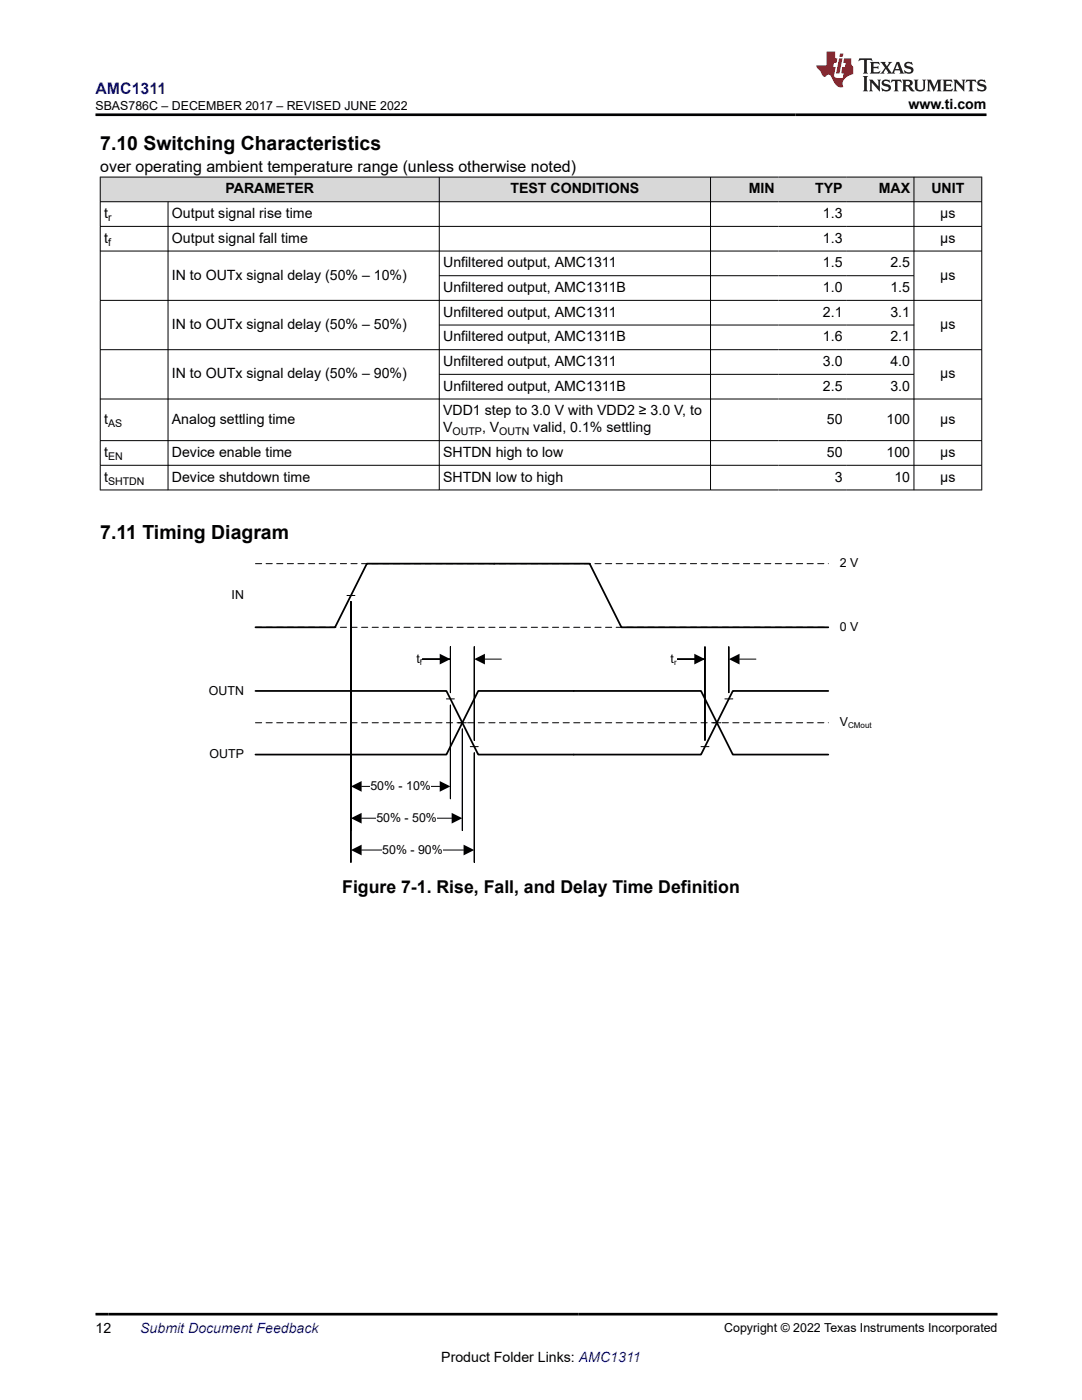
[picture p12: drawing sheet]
<svg xmlns="http://www.w3.org/2000/svg" width="216mm" height="279mm" viewBox="0 0 216 279" stroke-linecap="round" stroke-linejoin="round" font-family="sans-serif">
<g fill="#d8d8d8">
<path d="M20 35.3h175.9v5h-175.9z" fill-rule="evenodd"/>
<path d="M20.1 35.4h67.5v4.8h-67.5z" fill-rule="evenodd"/>
<path d="M87.7 35.4h54v4.8h-54z" fill-rule="evenodd"/>
<path d="M141.8 35.4h13.5v4.8h-13.5z" fill-rule="evenodd"/>
<path d="M155.3 35.4h13.5v4.8h-13.5z" fill-rule="evenodd"/>
<path d="M168.8 35.4h13.5v4.8h-13.5z" fill-rule="evenodd"/>
<path d="M182.4 35.4h13.4v4.8h-13.4z" fill-rule="evenodd"/>
</g>
<g fill="none" stroke="#000" stroke-width=".2">
<path d="M19.9 35.3h176.1M20 35.3v62.5M87.7 35.3v62.5M141.8 35.3v62.5M182.4 35.3v62.5M195.9 35.3v62.5M19.9 40.3h176.1M19.9 45.2h176.1M19.9 50.1h176.1M19.9 59.9h176.1M33.5 40.3v57.5M87.7 55h94.7"/>
<path d="M19.9 69.8h176.1M19.9 79.6h176.1M87.7 64.9h94.7M87.7 74.7h94.7M19.9 87.9h176.1M19.9 92.9h176.1M19.9 97.8h176.1M70 159.4v-39.3v39.3M72.2 156.9h15.5M89.9 159.4v-18.7v18.7"/>
</g>
<path d="M51 112.5h114.3" fill="none" stroke="#000" stroke-width=".2" stroke-dasharray="1.2 .9"/>
<path d="M70 156.9l2.2-1v2.1zM87.7 155.9l2.2 1-2.2 1.1z" fill="#000"/>
<path d="M73.9 155.5h12.1v2.9h-12.1z" fill-rule="evenodd" fill="#fff"/>
<path d="M83.7 131.5h6.2h-6.2M84.5 131.5h3.2M89.9 129.1v9.1v-9.1M94.6 129.1v18.7v-18.7M96.8 131.5h3.2" fill="none" stroke="#000" stroke-width=".2"/>
<path d="M87.7 130.5l2.2 1-2.2 1.1zM94.6 131.5l2.2-1v2.1z" fill="#000"/>
<path d="M83.1 130.1h1.1v3.1h-1.1z" fill-rule="evenodd" fill="#fff"/>
<path d="M89.1 139.5h1.6M70 165.8v-45.7v45.7M72.2 163.3h17.9M92.3 165.8v-20.3v20.3" fill="none" stroke="#000" stroke-width=".2"/>
<path d="M51 137.9h38.1l6.3 12.7h19.1" fill="none" stroke="#000" stroke-width=".35"/>
<path d="M70 163.3l2.2-1.1v2.2zM90.1 162.2l2.2 1.1-2.2 1.1z" fill="#000"/>
<path d="M75.1 161.8h12.1v3h-12.1z" fill-rule="evenodd" fill="#fff"/>
<path d="M70 172.1v-52v52M72.2 169.6h20.3M94.6 172.1v-21.9v21.9" fill="none" stroke="#000" stroke-width=".2"/>
<path d="M70 169.6l2.2-1v2.1zM92.5 168.6l2.1 1-2.1 1.1z" fill="#000"/>
<path d="M76.3 168.2h12.1v2.9h-12.1z" fill-rule="evenodd" fill="#fff"/>
<path d="M69.2 118.8h1.6M134.4 131.5h6.3h-6.3M135.3 131.5h3.2M140.7 129.1v18.7v-18.7M145.4 129.1v9.1v-9.1M147.6 131.5h3.2M91.5 144.2h1.5M93.8 149h1.6" fill="none" stroke="#000" stroke-width=".2"/>
<path d="M51 125.2h15.9l6.3-12.7h44.5l6.3 12.7h41.3M114.5 137.9h-19.1l-6.3 12.7h-38.1" fill="none" stroke="#000" stroke-width=".35"/>
<path d="M138.5 130.5l2.2 1-2.2 1.1zM145.4 131.5l2.2-1v2.1z" fill="#000"/>
<path d="M133.8 130.1h1.2v3.1h-1.2z" fill-rule="evenodd" fill="#fff"/>
<path d="M144.6 139.5h1.6M139.9 149h1.6M142.3 144.2h1.5" fill="none" stroke="#000" stroke-width=".2"/>
<path d="M114.5 137.9h25.4l6.3 12.7h19.1M165.3 137.9h-19.1l-6.3 12.7h-25.4" fill="none" stroke="#000" stroke-width=".35"/>
<path d="M51 125.2h114.3M51 144.2h114.3" fill="none" stroke="#000" stroke-width=".2" stroke-dasharray="1.2 .9"/>
<path d="M171.5 11.6l-.2 .6 .5-.2h.6v.1v2.2l-.2 .4h1l-.2-.4v-2.2v-.1h.5l.6 .2-.2-.6zM173.6 12.4l.2 .3v1.6l-.2 .4h1.9l.1-.6a1.08 1.08 0 0 1-1.3 .2v-.7h.6l.4 .2v-.7l-.4 .2h-.6v-.5l.2-.2a1 1 0 0 1 1 .3l-.1-.5zM175.7 12.4l.9 1.1-1 1.2h.9l-.2-.2 .5-.8 .4 .8-.2 .2h1.6l-.2-.2 .2-.5h.9l.1 .5-.1 .2h.9l-.2-.4-.8-1.9h-.5l-.9 2.1-.9-1.1 .9-1h-.8l.2 .2-.4 .6-.4-.6 .2-.2zM179 12.8l.4 1h-.7zM180.7 12.5a.65 .65 0 0 0-.2 .7 .65 .65 0 0 0 .6 .5l.6 .1 .1 .3a.79 .79 0 0 1-.7 .4 .79 .79 0 0 1-.7-.5l.1 .7 .2-.1a.93 .93 0 0 0 1.1 0 .93 .93 0 0 0 .4-.9 1.46 1.46 0 0 0-1.2-.6l-.1-.3a1.09 1.09 0 0 1 1.2 .2l-.2-.6-.1 .1-.5-.2zM172.2 15.2l.2 .4v2.2l-.2 .4h1l-.2-.4v-2.2l.2-.4zM173.4 15.9l.2 .4v1.5l-.2 .4h.8l-.3-.4 .1-1.3 1.6 1.8v-2l.2-.4h-.7l.1 .2 .1 1.1-1.2-1.3zM176.2 16a.65 .65 0 0 0-.2 .8 .65 .65 0 0 0 .6 .4l.6 .2 .1 .2a.79 .79 0 0 1-.7 .4 .79 .79 0 0 1-.7-.5l.1 .7 .2-.1a.93 .93 0 0 0 1.1 .1 .93 .93 0 0 0 .4-1 1.46 1.46 0 0 0-1.2-.5l-.1-.4a1.09 1.09 0 0 1 1.2 .2l-.1-.6-.2 .1-.5-.1zM177.9 15.9l-.1 .6a.63 .63 0 0 1 .8-.3v1.6l-.3 .4h1l-.2-.4v-1.6a.66 .66 0 0 1 .8 .3l-.1-.6zM180 15.9l.2 .4v1.5l-.2 .4h1l-.2-.2-.1-.7h.5l.1 .2a.79 .79 0 0 0 1.2 .6l-1-.9a.61 .61 0 0 0 .6-.6 .61 .61 0 0 0-.5-.7zM180.8 16.2h.1a.47 .47 0 0 1 .5 .1 .47 .47 0 0 1 .1 .5l-.1 .1-.7 .1zM182.3 15.9l.2 .2a2.27 2.27 0 0 0 .4 2 1.04 1.04 0 0 0 1.7-.7v-1.3l.2-.2h-.8l.2 .4v1.1a.6 .6 0 0 1-.6 .6 .6 .6 0 0 1-.6-.6v-1.1l.3-.4zM184.9 15.9l.2 .4v1.5l-.2 .4h.8l-.3-.4v-1.4l.9 1.9 .9-1.9v1.4l-.3 .4h1l-.2-.4v-1.5l.2-.4h-.8l-.7 1.5-.6-1.5zM188.1 15.9l.2 .4v1.5l-.2 .4h1.9l.1-.6a1.09 1.09 0 0 1-1.3 .2v-.7h.6l.4 .2v-.6l-.4 .2h-.6v-.6l.2-.1a1.01 1.01 0 0 1 1 .3l-.1-.6zM190.2 15.9l.3 .4v1.5l-.3 .4h.8l-.2-.4v-1.3l1.6 1.8v-2l.2-.4h-.7l.2 .2v1.1l-1.2-1.3zM192.8 15.9l-.1 .6a.63 .63 0 0 1 .8-.3v1.6l-.3 .4h1l-.2-.4v-1.6a.66 .66 0 0 1 .8 .3l-.1-.6zM195.2 16a.65 .65 0 0 0-.2 .8 .65 .65 0 0 0 .6 .4l.6 .2 .2 .2a.79 .79 0 0 1-.7 .4 .79 .79 0 0 1-.7-.5l.1 .7 .2-.1a.93 .93 0 0 0 1 .1 .93 .93 0 0 0 .5-1 1.46 1.46 0 0 0-1.3-.5v-.4a1.09 1.09 0 0 1 1.2 .2l-.2-.6-.2 .1-.5-.1z" fill="#231f20"/>
<path d="M164.9 10.3v2.7h-2l.1 .4 .8 1a.95 .95 0 0 0 1 .9 .59 .59 0 0 1 .5-.4 .59 .59 0 0 1 .5 .3l.4 .8a1.59 1.59 0 0 0 2.1 1.4 1.61 1.61 0 0 1 1-2.3l1-.3-.1-1.5a1.59 1.59 0 0 1-.3-1.7h-1.5l-.2 .9h.6l-.2 .9h-.5l-.2 .9v.3l.4 .1-.1 .9h-.7a.73 .73 0 0 1-1-.7l.3-1.5h-.5l.1-.9h.5l.2-.9h-.5v-1.3zM167.4 11.6l-.6 3.1h.7l.6-3.1zM167.6 10.7l-.1 .6h.7l.1-.6z" fill="#ed1c24"/>
<path d="M19.1 22.9h177.8M19.1 262.3h179.9" fill="none" stroke="#000" stroke-width=".53"/>
<g font-size="3.9">
<text x="20" y="29.9">7.10 Switching Characteristics</text>
<text x="20" y="107.6">7.11 Timing Diagram</text>
</g>
<text font-size="3.5" x="68.3" y="178.3">Figure 7-1. Rise, Fall, and Delay Time Definition</text>
<text font-size="3.2" fill="#00f" x="19.1" y="18.7">AMC1311</text>
<text font-size="3.2" x="20" y="34.3">over operating ambient temperature range (unless otherwise noted)</text>
<g font-size="2.8">
<text x="181.3" y="21.8">www.ti.com</text>
<text x="45" y="38.6">PARAMETER</text>
<text x="101.9" y="38.6">TEST CONDITIONS</text>
<text x="149.4" y="38.6">MIN</text>
<text x="162.6" y="38.6">TYP</text>
<text x="175.3" y="38.6">MAX</text>
<text x="185.8" y="38.6">UNIT</text>
<text x="20.8" y="43.5">t</text>
<text x="34.3" y="43.5">Output signal rise time</text>
<text x="164.2" y="43.5">1.3</text>
<text x="187.6" y="43.5">µs</text>
<text x="20.8" y="48.5">t</text>
<text x="34.3" y="48.5">Output signal fall time</text>
<text x="88.4" y="53.4">Unfiltered output, AMC1311</text>
<text x="164.2" y="48.5">1.3</text>
<text x="164.2" y="53.4">1.5</text>
<text x="177.7" y="53.4">2.5</text>
<text x="187.6" y="48.5">µs</text>
<text x="34.3" y="55.8">IN to OUTx signal delay (50% – 10%)</text>
<text x="88.4" y="58.3">Unfiltered output, AMC1311B</text>
<text x="164.2" y="58.3">1.0</text>
<text x="177.7" y="58.3">1.5</text>
<text x="187.6" y="55.8">µs</text>
<text x="34.3" y="65.7">IN to OUTx signal delay (50% – 50%)</text>
<text x="88.4" y="63.2">Unfiltered output, AMC1311</text>
<text x="164.2" y="63.2">2.1</text>
<text x="177.7" y="63.2">3.1</text>
<text x="187.6" y="65.7">µs</text>
<text x="88.4" y="68.1">Unfiltered output, AMC1311B</text>
<text x="164.2" y="68.1">1.6</text>
<text x="177.7" y="68.1">2.1</text>
<text x="34.3" y="75.5">IN to OUTx signal delay (50% – 90%)</text>
<text x="88.4" y="73.1">Unfiltered output, AMC1311</text>
<text x="88.4" y="78">Unfiltered output, AMC1311B</text>
<text x="164.2" y="73.1">3.0</text>
<text x="164.2" y="78">2.5</text>
<text x="177.7" y="73.1">4.0</text>
<text x="177.7" y="78">3.0</text>
<text x="187.6" y="75.5">µs</text>
<text x="88.4" y="82.9">VDD1 step to 3.0 V with VDD2 ≥ 3.0 V, to</text>
<text x="20.8" y="84.6">t</text>
<text x="34.3" y="84.6">Analog settling time</text>
<text x="88.4" y="86.3">V</text>
<text x="96.2" y="86.3">, V</text>
<text x="106.4" y="86.3">valid, 0.1% settling</text>
<text x="165" y="84.6">50</text>
<text x="176.9" y="84.6">100</text>
<text x="187.6" y="84.6">µs</text>
<text x="20.8" y="91.2">t</text>
<text x="34.3" y="91.2">Device enable time</text>
<text x="88.4" y="91.2">SHTDN high to low</text>
<text x="165" y="91.2">50</text>
<text x="176.9" y="91.2">100</text>
<text x="187.6" y="91.2">µs</text>
<text x="20.8" y="96.1">t</text>
<text x="34.3" y="96.1">Device shutdown time</text>
<text x="88.4" y="96.1">SHTDN low to high</text>
<text x="166.6" y="96.1">3</text>
<text x="178.5" y="96.1">10</text>
<text x="187.6" y="96.1">µs</text>
<text x="19.1" y="266.1">12</text>
<text x="88.1" y="271.7">Product Folder Links: AMC1311</text>
</g>
<text font-size="2.8" fill="#00f" x="28" y="266.1">Submit Document Feedback</text>
<g font-size="2.5">
<text x="19.1" y="21.9">SBAS786C – DECEMBER 2017 – REVISED JUNE 2022</text>
<text x="167.6" y="113.2">2 V</text>
<text x="46.2" y="119.6">IN</text>
<text x="167.6" y="125.9">0 V</text>
<text x="83.1" y="132.3">t</text>
<text x="133.8" y="132.3">t</text>
<text x="41.7" y="138.6">OUTN</text>
<text x="167.6" y="145">V</text>
<text x="41.8" y="151.3">OUTP</text>
<text x="73.9" y="157.7">50% - 10%</text>
<text x="75.1" y="164">50% - 50%</text>
<text x="76.3" y="170.4">50% - 90%</text>
<text x="144.5" y="265.8">Copyright © 2022 Texas Instruments Incorporated</text>
</g>
<g font-size="2.1">
<text x="21.6" y="44.1">r</text>
<text x="21.6" y="49">f</text>
<text x="21.6" y="85.2">AS</text>
<text x="90.3" y="86.9">OUTP</text>
<text x="99.6" y="86.9">OUTN</text>
<text x="21.6" y="91.8">EN</text>
<text x="21.6" y="96.7">SHTDN</text>
</g>
<g font-size="1.6">
<text x="83.8" y="132.6">f</text>
<text x="134.5" y="132.6">r</text>
<text x="169.2" y="145.3">CMout</text>
</g>
</svg>
